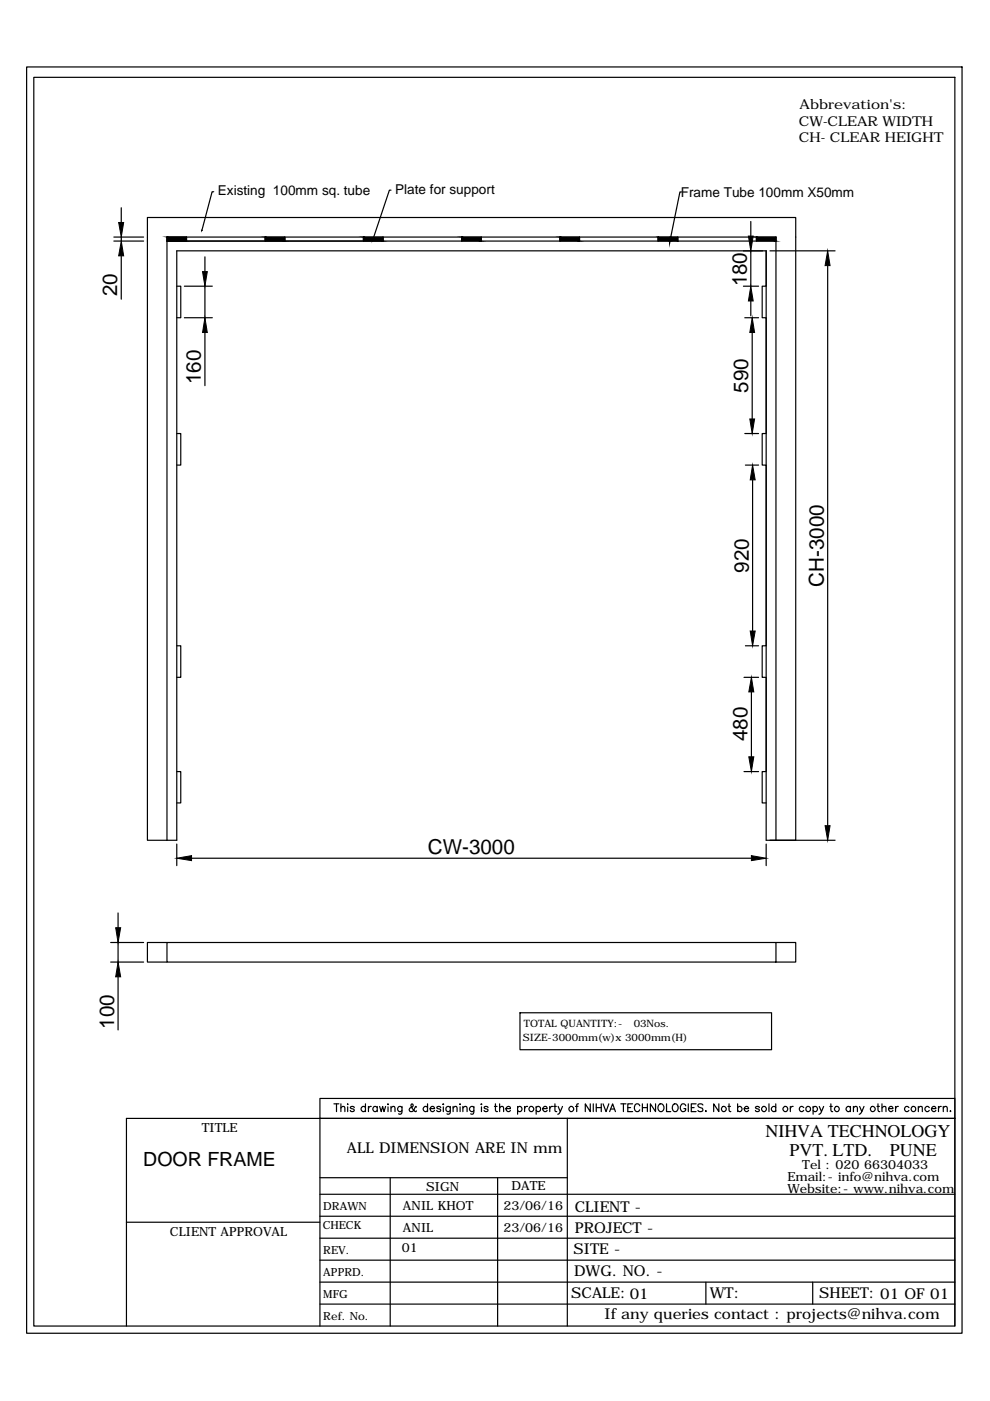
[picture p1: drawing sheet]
<svg xmlns="http://www.w3.org/2000/svg" width="210mm" height="297mm" viewBox="0 0 210 297" stroke-linecap="round" stroke-linejoin="round" font-family="sans-serif">
<!-- layer: 0 -->
<g fill="none" stroke="#000" stroke-width=".25">
<path d="M5.6 14.2h198.4v268.5h-198.4zM7.2 16.4h195.3v264.7h-195.3zM24.1 51.1h6.4M24.1 50.3h6.4M25.7 44v3.2M25.7 50.3v.8M25.7 54.2v9.2M31.3 46.1h137.4v132.1h-4.2v-127.9h-129.1v127.9h-4.1zM35.4 51.1h129.1M39.6 50.3v.8h-4.2h4.2M43.4 54.5v3.1M45.3 40.7h-.3l-2.2 8.1"/>
<path d="M56.2 50.3v.8M60.4 50.3v.8M77.1 50.3v.8M81.2 50.3v.8M82.9 40.3h-.3l-3.5 10.3M97.9 50.3v.8M102 50.3v.8M118.7 50.3v.8M122.9 50.3v.8M139.5 50.3v.8M143.7 50.3v.8M144.5 40.7h-.3l-2.2 10.8"/>
<path d="M159.2 47v3.1M159.2 53.2v7.5M160.4 50.3v.8M162.4 53.2v7.5h-.8v6.7h.8v24.5h-.8v6.7h.8v38.3h-.8v6.7h.8v20h-.8v6.6h.8M162.4 53.2h-124.9v125h-2.1M162.4 53.2v125h14.7M163.3 53.2h13.8M175.5 56.3v118.8M37.5 60.7h.8v6.7h-.8M39.1 60.7h5.9M39.1 67.4h5.9M43.4 60.7v6.7"/>
<path d="M43.4 70.5v11.3M157.6 60.7h3.2M157.9 67.4h2.9M159.2 63.8v3.1M159.5 70.5v18.3M37.5 91.9h.8v6.7h-.8M157.9 91.9h2.9M158 98.6h2.8M159.6 101.7v32.1M37.5 136.9h.8v6.7h-.8M158 136.9h2.8M157.7 143.6h3.1"/>
<path d="M159.3 146.7v13.8M37.5 163.6h.8v6.6h-.8M37.5 179v4.5M157.7 163.6h3.1M162.4 179v4.5M23.5 199.8h7M25 193.6v3.1M25 199.8v4.2M35.4 199.8h129.1v4.2h-129.1zM35.4 199.8h-4.1v4.2h4.1M40.6 182h118.7M164.5 199.8h4.2v4.2h-4.2"/>
<path d="M23.5 204h7M25 207.1v11.3M110.3 214.7h53.3v7.9h-53.3zM67.8 237.1v44M70.8 234h1.1M71.3 234v1.7M72.3 234.9l.4-.3 .3 .1 .1 1M72.3 234v1.7M73.7 234v.2zM73.7 234.7v1M75.1 234.8a.47 .47 0 0 0-.4-.2 .47 .47 0 0 0-.4 .2l.7 .4 .1 .2a.47 .47 0 0 1-.4 .3 .47 .47 0 0 1-.4-.3M77.5 234.8a.52 .52 0 0 0-.8-.1 .52 .52 0 0 0 0 .8 .52 .52 0 0 0 .8-.1"/>
<path d="M77.5 234v1.7M78.1 234.6v1.1M78.7 234.6a.5 .5 0 0 0-.6 .4M80 234.8a.52 .52 0 0 0-.8-.1 .52 .52 0 0 0 0 .8 .52 .52 0 0 0 .8-.1M80 234.6v1.1M80.5 234.6l.3 1.1 .3-1.1 .3 1.1 .4-1.1M82.3 234v.2zM82.3 234.7v1M82.9 234.9l.4-.3 .4 .1v1M82.9 234.6v1.1M85.2 234.6l-.1 1.5-.2 .1-.4-.1M85.2 234.8a.52 .52 0 0 0-.7-.1 .52 .52 0 0 0 0 .8 .52 .52 0 0 0 .7-.1"/>
<path d="M88.3 234.8l-.1-.2-.4 .6a.53 .53 0 0 1-.5 .5 .53 .53 0 0 1-.5-.5l.1-.2 .6-.4a.33 .33 0 0 0-.2-.6 .52 .52 0 0 0 0 .9l.6 .7 .3 .1 .1-.2M90.6 234.8a.52 .52 0 0 0-.7-.1 .52 .52 0 0 0 0 .8 .52 .52 0 0 0 .7-.1M90.6 234v1.7M91.2 235h.9a.5 .5 0 0 0-.7-.4 .5 .5 0 0 0-.1 .8 .47 .47 0 0 0 .4 .3 .47 .47 0 0 0 .4-.3M93.4 234.8a.47 .47 0 0 0-.4-.2 .47 .47 0 0 0-.4 .2l.8 .4v.2a.47 .47 0 0 1-.4 .3 .47 .47 0 0 1-.4-.3M94 234v.2zM94 234.7v1M95.5 234.6l-.1 1.5-.3 .1-.3-.1M95.5 234.8a.52 .52 0 0 0-.8-.1 .52 .52 0 0 0 0 .8 .52 .52 0 0 0 .8-.1M96.1 234.9l.3-.3 .4 .1 .1 1M96.1 234.6v1.1M97.5 234.1h.1z"/>
<path d="M97.6 234.7v1M98.1 234.9l.5-.3 .3 .1 .1 1M98.1 234.6v1.1M100.5 234.6l-.1 1.5-.2 .1-.4-.1M100.5 234.8a.52 .52 0 0 0-.8-.1 .52 .52 0 0 0 0 .8 .52 .52 0 0 0 .8-.1M102.1 234v.2zM102.1 234.7v1M103.5 234.8a.47 .47 0 0 0-.4-.2 .47 .47 0 0 0-.5 .2l.8 .4 .1 .2a.47 .47 0 0 1-.4 .3 .47 .47 0 0 1-.5-.3M104.8 234.6h.6M105 234v1.3l.1 .3 .4 .1M105.9 234.9l.4-.3 .4 .1 .1 1M105.9 234v1.7"/>
<path d="M107.3 235h.9a.52 .52 0 0 0-.6-.4 .52 .52 0 0 0-.4 .6 .52 .52 0 0 0 .5 .5l.5-.3M109.7 234.8a.52 .52 0 0 1 .8-.1 .52 .52 0 0 1 0 .8 .52 .52 0 0 1-.8-.1M109.7 234.6v1.6M111.2 234.6v1.1M111.9 234.6a.52 .52 0 0 0-.7 .4M113.7 234.8a.52 .52 0 0 1 .7-.1 .52 .52 0 0 1 0 .8 .52 .52 0 0 1-.7-.1M113.7 234.6v1.6M115.1 235h.9a.52 .52 0 0 0-.6-.4 .52 .52 0 0 0-.4 .6 .52 .52 0 0 0 .5 .5h.2l.3-.3M116.6 234.6v1.1M117.2 234.6l-.4 .1-.2 .3M117.4 234.6h.6M117.7 234v1.6l.3 .1"/>
<path d="M118.3 234.6l.5 1.1 .5-1.1M118.8 235.7l-.3 .4-.2 .1M120.3 237.1v44M122 234.6h.6M122.7 234l-.4 .1v1.6M125.2 234v1.7l-1.1-1.7v1.7M125.8 234v1.7M126.4 234v1.7M126.4 234.8h1.1M127.5 234v1.7M127.9 234l.6 1.7 .6-1.7M129.3 235.7l.6-1.7 .6 1.7"/>
<path d="M129.5 235.1h.8M131.6 234h1.1M132.2 234v1.7M133.1 234.8h.6M134.1 234h-1v1.7h1M135.7 234.5a.58 .58 0 0 0-.7-.5 .58 .58 0 0 0-.5 .7v.3a.59 .59 0 0 0 .5 .7 .59 .59 0 0 0 .7-.4M136.2 234.8h1.1M136.2 234v1.7M137.3 234v1.7M139 234v1.7l-1.1-1.7v1.7M139.8 234.1a.78 .78 0 0 1 .9 .4 .78 .78 0 0 1-.1 .9 .74 .74 0 0 1-1-.1 .74 .74 0 0 1 .1-1zM141.3 234v1.7h.9"/>
<path d="M142.7 234.3a.74 .74 0 0 1 1 .1 .74 .74 0 0 1-.1 1l-.1 .2a.79 .79 0 0 1-1-.3 .79 .79 0 0 1 .2-1zM145.4 234.5a.58 .58 0 0 0-.7-.5 .58 .58 0 0 0-.5 .7 .67 .67 0 0 0 .2 .8 .67 .67 0 0 0 .9-.1l.1-.4h-.4M145.9 234v1.7M146.6 234.8h.6M147.6 234h-1v1.7h1M149 234.3a.58 .58 0 0 0-.6-.3 .58 .58 0 0 0-.4 .5l.1 .2 .8 .3 .1 .4a.65 .65 0 0 1-1 0M149.6 235.6h.1zM152.4 234v1.7l-1.1-1.7v1.7M154.4 234.6h.5M154.6 234v1.3l.1 .3 .3 .1M156.4 234.8a.52 .52 0 0 1 .8-.1 .52 .52 0 0 1 0 .8 .52 .52 0 0 1-.8-.1M156.4 234v1.7"/>
<path d="M157.8 235h.9a.52 .52 0 0 0-.6-.4 .52 .52 0 0 0-.4 .6 .52 .52 0 0 0 .5 .5h.2l.3-.3M161 234.8a.47 .47 0 0 0-.4-.2 .47 .47 0 0 0-.4 .2l.7 .4 .1 .2a.47 .47 0 0 1-.4 .3 .47 .47 0 0 1-.4-.3M163 234v1.7M164.5 234.8a.52 .52 0 0 0-.8-.1 .52 .52 0 0 0 0 .8 .52 .52 0 0 0 .8-.1M164.5 234v1.7M167.6 234.6v1.1M168.2 234.6a.5 .5 0 0 0-.6 .4M170.4 234.8a.52 .52 0 0 0-.8-.1 .52 .52 0 0 0 0 .8 .52 .52 0 0 0 .8-.1M172.4 234.8a.52 .52 0 0 1 .8-.1 .52 .52 0 0 1 0 .8 .52 .52 0 0 1-.8-.1M172.4 234.6v1.6M173.7 234.6l.5 1.1 .4-1.1M174.2 235.7l-.2 .3-.4 .2"/>
<path d="M176 234.6h.5M176.2 234v1.3v.3l.3 .1M180.3 234.8a.52 .52 0 0 0-.8-.1 .52 .52 0 0 0 0 .8 .52 .52 0 0 0 .8-.1M180.3 234.6v1.1M180.9 234.9l.4-.3 .4 .1 .1 1M180.9 234.6v1.1M182.3 234.6l.4 1.1 .5-1.1M182.7 235.7l-.5 .5M185.9 234.6h.6M186.2 234v1.3v.3l.3 .1M187 234.9l.4-.3 .4 .1v1M187 234v1.7"/>
<path d="M188.4 235h.9a.52 .52 0 0 0-.5-.4 .52 .52 0 0 0-.5 .6 .52 .52 0 0 0 .5 .5h.2l.3-.3M189.9 234.6v1.1M190.5 234.6a.5 .5 0 0 0-.6 .4M192.7 234.8a.52 .52 0 0 0-.8-.1 .52 .52 0 0 0 0 .8 .52 .52 0 0 0 .8-.1M194.7 234.9l.4-.3 .4 .1 .1 1M194.7 234.6v1.1M197 234.8a.52 .52 0 0 0-.7-.1 .52 .52 0 0 0 0 .8 .52 .52 0 0 0 .7-.1M197.5 235h.9a.52 .52 0 0 0-.5-.4 .52 .52 0 0 0-.5 .6 .52 .52 0 0 0 .5 .5h.2l.3-.3M199 234.6v1.1M199.6 234.6a.5 .5 0 0 0-.6 .4M200 234.9l.4-.3 .4 .1v1M200 234.6v1.1"/>
<path d="M201.4 235.6h.2zM26.8 259.1h41M67.8 257.9h134.7M67.8 253.2h134.7M67.8 249.7h52.5M82.7 249.7v31.4M105.5 249.7v31.4M67.8 267.2h134.7M67.8 262.5h134.7M67.8 271.8h134.7M67.8 276.5h134.7M149.7 271.8v4.7"/>
<path d="M172.3 271.8v4.7M26.8 281.1v-44h175.7h-134.7v-4.2h134.7v48.2"/>
<circle cx="112.7" cy="235.1" r=".53"/>
<circle cx="121.1" cy="235.1" r=".53"/>
<circle cx="153.5" cy="235.1" r=".53"/>
<circle cx="162" cy="235.1" r=".53"/>
<circle cx="166.5" cy="235.1" r=".53"/>
<circle cx="171.4" cy="235.1" r=".54"/>
<circle cx="177.4" cy="235.1" r=".53"/>
<circle cx="185.1" cy="235.1" r=".53"/>
<circle cx="193.7" cy="235.1" r=".53"/>
</g>
<g fill="#000" stroke="#000" stroke-width=".21">
<path d="M25.2 47.2h1l-.5 3.1zM25.7 51.1l.5 3.1h-1zM42.8 48.8v.2zM42.9 57.6h1.1l-.6 3.1zM79.1 50.6v.1zM142 51.5v.2zM158.7 50.1h1l-.5 3.1zM175.5 53.2l.5 3.1h-1.1zM43.4 67.4l.6 3.1h-1.1zM159.2 60.7l.5 3.1h-1zM159.5 67.4l.5 3.1h-1zM159 88.8h1l-.5 3.1z"/>
<path d="M159.6 98.6l.5 3.1h-1zM159.1 133.8h1l-.5 3.1zM159.3 143.6l.5 3.1h-1zM158.8 160.5h1l-.5 3.1zM174.9 175.1h1.1l-.5 3.1zM24.5 196.7h1.1l-.6 3.1zM37.5 182l3.1-.6v1.1zM159.3 181.4l3.1 .6-3.1 .5zM25 204l.6 3.1h-1.1z"/>
<path d="M35.4 50.3v.8h4.2zM35.4 50.3h4.2v.8z"/>
<path d="M56.2 50.3v.8h4.2zM56.2 50.3h4.2v.8z"/>
<path d="M77.1 50.3v.8h4.1zM77.1 50.3h4.1v.8z"/>
<path d="M97.9 50.3v.8h4.1zM97.9 50.3h4.1v.8z"/>
<path d="M118.7 50.3v.8h4.2zM118.7 50.3h4.2v.8z"/>
<path d="M139.5 50.3v.8h2.5zM139.5 50.3h2.7l-.2 .8z"/>
<path d="M142.2 50.3l-.2 .8h1.7zM142.2 50.3h1.5v.8z"/>
<path d="M160.4 50.3v.8h4.1zM160.4 50.3h4.1v.8z"/>
</g>
<g font-size="4.4">
<text x="24.9" y="62.8" transform="rotate(-90 24.9 62.8)">20</text>
<text x="158.3" y="60.7" transform="rotate(-90 158.3 60.7)">180</text>
<text x="42.6" y="81.5" transform="rotate(-90 42.6 81.5)">160</text>
<text x="158.6" y="83.3" transform="rotate(-90 158.6 83.3)">590</text>
<text x="158.8" y="121.4" transform="rotate(-90 158.8 121.4)">920</text>
<text x="174.6" y="124.4" transform="rotate(-90 174.6 124.4)">CH-3000</text>
<text x="158.5" y="157.2" transform="rotate(-90 158.5 157.2)">480</text>
<text x="90.7" y="181.1">CW-3000</text>
<text x="24.2" y="218.1" transform="rotate(-90 24.2 218.1)">100</text>
</g>
<text font-size="4.1" x="30.4" y="247.1">DOOR FRAME</text>
<g font-size="3.8">
<text x="162.3" y="241.1">NIHVA TECHNOLOGY</text>
<text x="167.4" y="245">PVT. LTD.</text>
<text x="188.7" y="245">PUNE</text>
</g>
<g font-size="3.2">
<text x="73.5" y="244.4">ALL DIMENSION ARE IN mm</text>
<text x="121.8" y="257">CLIENT -</text>
<text x="121.8" y="261.3">PROJECT -</text>
<text x="121.6" y="266">SITE -</text>
<text x="121.1" y="275.3">SCALE: 01</text>
<text x="121.7" y="270.6">DWG. NO. -</text>
<text x="150.5" y="275.2">WT:</text>
<text x="173.7" y="275.3">SHEET: 01 OF 01</text>
<text x="128.2" y="279.6">If any queries contact : projects@nihva.com</text>
</g>
<g font-size="2.9">
<text x="169.5" y="23.2">Abbrevation's:</text>
<text x="169.4" y="26.7">CW-CLEAR WIDTH</text>
<text x="169.4" y="30.2">CH- CLEAR HEIGHT</text>
<text x="46.2" y="41.4">Existing 100mm sq. tube</text>
<text x="83.8" y="41.1">Plate for support</text>
<text x="144.3" y="41.7">Frame Tube 100mm X50mm</text>
</g>
<g font-size="2.7">
<text x="42.8" y="240">TITLE</text>
<text x="167" y="250.4">Email:- info@nihva.com</text>
<text x="170.1" y="247.7">Tel : 020 66304033</text>
<text x="85.4" y="256.6">ANIL KHOT</text>
<text x="90.4" y="252.5">SIGN</text>
<text x="106.8" y="256.6">23/06/16</text>
<text x="108.5" y="252.3">DATE</text>
<text x="166.9" y="253">Website:- www.nihva.com</text>
<text x="36" y="262.1">CLIENT APPROVAL</text>
<text x="85.4" y="261.3">ANIL</text>
<text x="106.8" y="261.3">23/06/16</text>
<text x="85.2" y="265.4">01</text>
</g>
<g font-size="2.4">
<text x="68.6" y="256.5">DRAWN</text>
<text x="68.4" y="260.6">CHECK</text>
<text x="68.6" y="265.8">REV.</text>
<text x="68.6" y="270.5">APPRD.</text>
<text x="68.6" y="275.1">MFG</text>
<text x="68.6" y="279.8">Ref. No.</text>
</g>
<g font-size="2.2">
<text x="110.9" y="220.7">SIZE-3000mm(w)x 3000mm(H)</text>
<text x="111.1" y="217.8">TOTAL QUANTITY:-</text>
<text x="134.4" y="217.8">03Nos.</text>
</g>
</svg>
